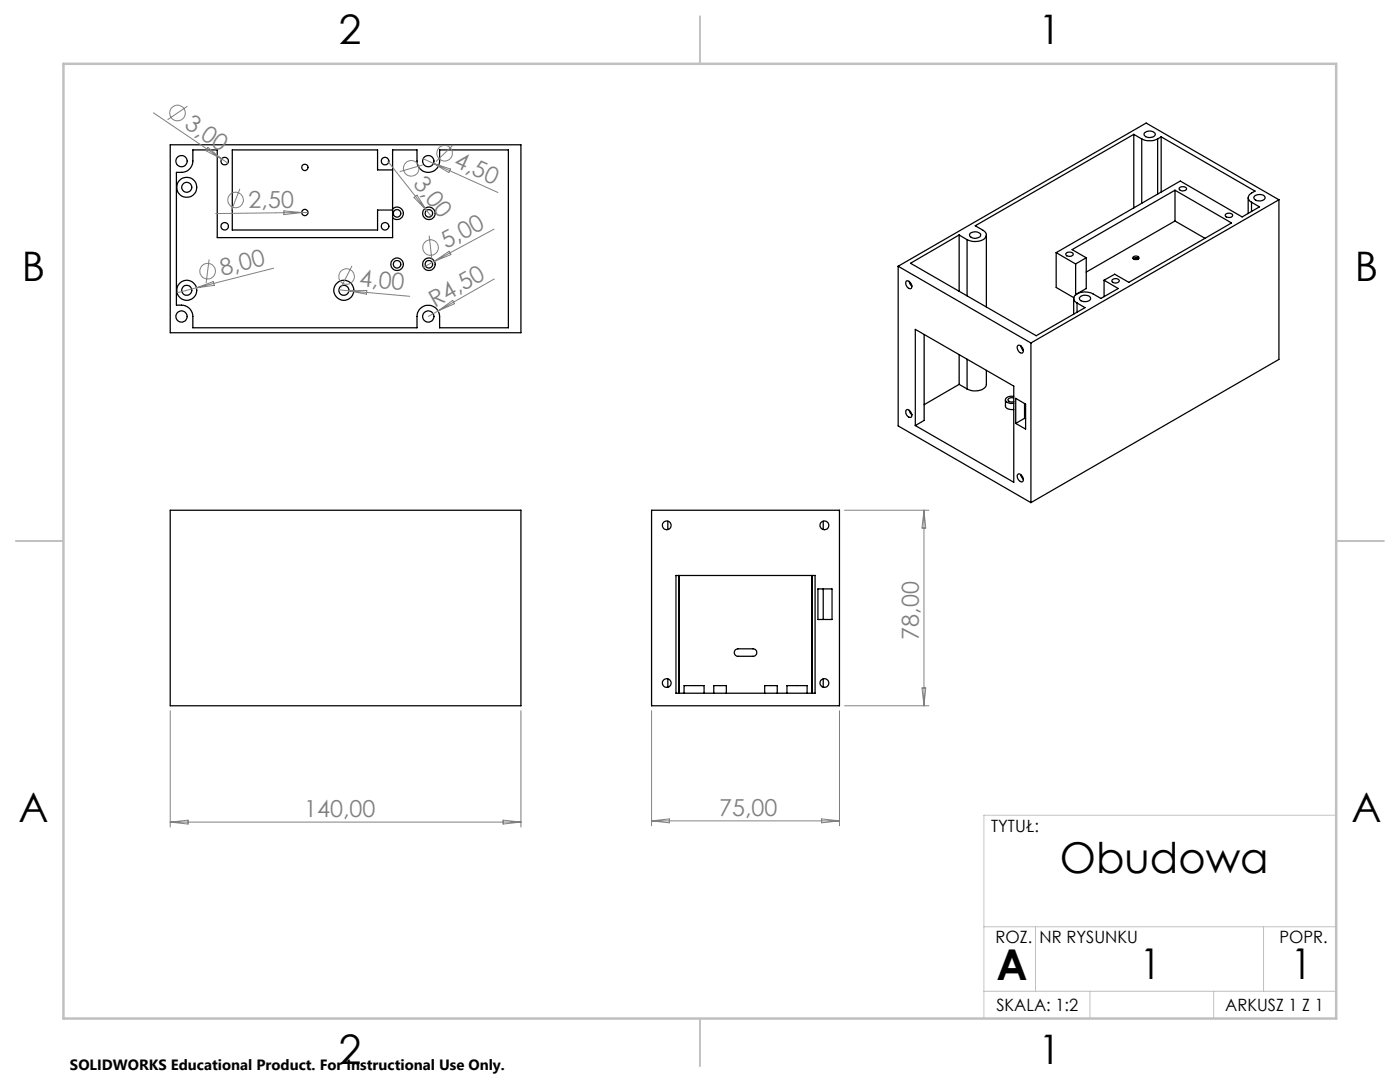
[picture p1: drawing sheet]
<svg xmlns="http://www.w3.org/2000/svg" width="279mm" height="216mm" viewBox="0 0 279 216" stroke-linecap="round" stroke-linejoin="round" font-family="sans-serif">
<g fill="none" stroke="#000" stroke-width=".25">
<path d="M34 28.9h70v37.5h-70zM38.5 29.9h4.9v17.5h35v-17.5h4.8v2.2a2.26 2.26 0 0 0 2.3 2.3 2.26 2.26 0 0 0 2.2-2.3v-2.2h13.8v35.5h-13.8v-2.3a2.26 2.26 0 0 0-2.2-2.2 2.26 2.26 0 0 0-2.3 2.2v2.3h-44.7v-2.3a2.27 2.27 0 0 0-2.3-2.2h-1v-26.5a2.71 2.71 0 0 0 3-1.1l.3-.8zM78.4 33.9h-3v-4h-29v16h29v-4h3M226.3 26.8l-31.7 18.2 1.6 1a1.02 1.02 0 0 1 .6 1 1.02 1.02 0 0 1-.8 .9l-.8 .3h-.9l-1.3-.4M226.3 26.8l1.6 .9M226.3 26.8v14.7M227.9 27.7a3.7 3.7 0 0 0 3.1 0M227.9 27.7v12.9M228.4 26.5a1.44 1.44 0 0 1 2.2 .3 1.27 1.27 0 0 1-2.3-.1zM231 27.7v11M231.7 27.3l18.8 10.8a1.9 1.9 0 0 0-1.4 1.3 1.14 1.14 0 0 0 .7 1M231.7 27.3l-.7 .4"/>
<path d="M231.7 27.3v11M234.5 38l11.3 6.5-20.5 11.8-2.8-1.6-2.2 1.2M234.5 38l-20.5 11.8 2.8 1.6M234.5 38v6.1M235.3 37.5a.9 .9 0 0 1 1.5 .2 .91 .91 0 0 1-1.5 0zM249.1 39.4v3.2M250.5 39a1.38 1.38 0 0 1 2 .4 1.25 1.25 0 0 1-1.2 .7 1.25 1.25 0 0 1-1.1-.7zM255.2 39.9l-49.5 28.5M255.2 39.9v31.8l-49.5 28.6M255.2 39.9l-26.5-15.3-49.5 28.5M78.4 41.7a1.25 1.25 0 0 1 1.7 0 1.25 1.25 0 0 1 0 1.8 1.25 1.25 0 0 1-1.7-.1M179.2 53.1v31.9l26.5 15.3"/>
<path d="M179.2 53.1l26.5 15.3M180.9 56.1a.98 .98 0 0 1 .9 .5 .98 .98 0 0 1 0 1 1.07 1.07 0 0 1-.9-1.5zM181.5 56.2v.3l.5 .6M181.9 57h.1M191.4 46.9l-9.7 5.6 25.1 14.5 9.7-5.6-1.6-.9M191.4 46.9l1.6 .9M191.4 46.9v11.2M193 47.8v11.3M193.6 46.6a1.4 1.4 0 0 1 2.1 .3 1.32 1.32 0 0 1-2.2 .1zM196.9 46.9v14.4M210.8 50.4l3.9 2.3M210.8 50.4v7l3.5 2"/>
<path d="M212.7 50.6a.85 .85 0 0 1 1.5 .2 .92 .92 0 0 1-1.5 0zM214.3 59.5v3.2M214.7 52.7v6.1M214.7 58.8h.1M214.9 58.7l-.2 .1M215.7 59.1a1.44 1.44 0 0 1 2 .4 1.32 1.32 0 0 1-2.2 .4 .44 .44 0 0 1 .2-.8zM216.8 51.4l-2.1 1.3M216.8 51.4v6.2l-1.8 1M220.3 55.9l2.9 1.7-3.5 1.9a5 5 0 0 0-2.8-1.2 2.32 2.32 0 0 0-2.6 1.2 1.06 1.06 0 0 0 .6 1M220.3 55.9v3.3M222 55.8l.8-.2 .6 .4a.81 .81 0 0 1-.7 .5 .81 .81 0 0 1-.8-.4zM226.1 51.3l.6-.2 .6 .2a.62 .62 0 0 1-.6 .6 .62 .62 0 0 1-.6-.5z"/>
<path d="M226.1 51.6l.6-.2 .6 .2M226.3 51.7h.1M227 51.5v.1M227 51.6l.2 .1M227 51.6l-.8 .1M234.5 44.1l-17.7 10.2M234.5 44.1l6 3.5M244.7 42.7l.7-.2a.49 .49 0 0 1 .6 .5 .92 .92 0 0 1-1.5 0zM249.8 40.4l1.6 .9-3.5 2-12.4-7.2-24.7 14.3M249.8 40.4v1.8M182.7 65.7l19.6 11.3v19.2l-19.6-11.3zM184.4 66.7v17.2l-1.7 1"/>
<path d="M191.4 76.7l-7 4.1M191.4 76.7l1.6 .9M191.4 70.8v5.9M193 71.7v5.9M196.9 73.9v2.8a1.87 1.87 0 0 1-2.2 1.3l-.9-.1-.8-.3M200.7 79.8v1.2a1.1 1.1 0 0 0 1.3 .7h.3M202.3 79.1a1.2 1.2 0 0 0-1.6 .8l.3 .4 .6 .2h.7M202.3 79.4h-.8l-.3 .3v.2a.91 .91 0 0 0 1.1 .3M202.7 79.5l2 1.1v5l-2-1.1zM203.1 69a.81 .81 0 0 1 .8 .1 .81 .81 0 0 1 .3 .9l-.1 .3a.93 .93 0 0 1-.9-.3 .93 .93 0 0 1-.1-1zM203.7 69l.5 .9M204.2 69.8h.1"/>
<path d="M205.7 68.4v31.9M214.9 60.5v1.8M180.9 81.8a.97 .97 0 0 1 .9 .5 .97 .97 0 0 1 0 1 1.03 1.03 0 0 1-.9-1.5zM181.5 81.9l.1 .4 .4 .5M182 82.7h-.1M203.2 94.6a.97 .97 0 0 1 .9 .5 .97 .97 0 0 1-.1 1 1.03 1.03 0 0 1-.8-1.5zM203.7 94.7l.5 .9M204.2 95.5v.1M204.5 83.5l-1.8 1M204.5 80.5v3M204.5 83.5l.2 .1M34 101.8h70v39h-70z"/>
<path d="M130 101.8h37.5v39h-37.5zM133.3 104v1.7M134.9 114.8h27.8v23.5h-27.8zM135.5 114.8v23.5M162 114.8v23.5M163.2 117.5h2.9v6.1h-2.9zM164.3 104v1.7M164.3 117.5v6.1M133.3 135.5v1.6M136.5 138.3v-1.5h4v1.5M142.5 138.3v-1.5h2.5v1.5M146.7 129.7l.6-.2h3a.74 .74 0 0 1 .7 .7 .74 .74 0 0 1-.7 .8h-3a.75 .75 0 0 1-.7-.5 .75 .75 0 0 1 .1-.8z"/>
<path d="M152.6 138.3v-1.5h2.5v1.5M157.1 138.3v-1.5h4v1.5M164.3 135.5v1.6"/>
<circle cx="36.2" cy="32.2" r="1.12"/>
<circle cx="37.3" cy="37.4" r="2.01"/>
<circle cx="37.3" cy="37.4" r="1"/>
<circle cx="44.8" cy="32.1" r=".74"/>
<circle cx="60.8" cy="33.4" r=".62"/>
<circle cx="76.9" cy="32.1" r=".76"/>
<circle cx="85.5" cy="32.2" r="1.12"/>
<circle cx="37.3" cy="57.9" r="1.01"/>
<circle cx="37.3" cy="57.9" r="2"/>
<circle cx="44.8" cy="45.2" r=".74"/>
<circle cx="60.8" cy="42.4" r=".62"/>
<circle cx="68.6" cy="57.9" r="1.01"/>
<circle cx="68.6" cy="57.9" r="2"/>
<circle cx="76.9" cy="45.2" r=".76"/>
<circle cx="79.2" cy="42.6" r=".75"/>
<circle cx="79.2" cy="52.7" r=".75"/>
<circle cx="79.3" cy="52.7" r="1.25"/>
<circle cx="85.6" cy="42.6" r=".75"/>
<circle cx="85.6" cy="52.7" r=".75"/>
<circle cx="85.6" cy="42.6" r="1.25"/>
<circle cx="85.6" cy="52.7" r="1.25"/>
<circle cx="36.2" cy="63.2" r="1.12"/>
<circle cx="85.5" cy="63.2" r="1.12"/>
<circle cx="133.1" cy="104.8" r=".87"/>
<circle cx="164.5" cy="104.8" r=".88"/>
<circle cx="133.1" cy="136.3" r=".87"/>
<circle cx="164.5" cy="136.3" r=".88"/>
</g>
<g fill="none" stroke="#808080" stroke-width=".2">
<path d="M30.6 22.5l13.6 9.2M37.4 21.2l-4 2.7M41.5 29.4l2.7 2.3-3.1-1.6zM44.2 31.7l1.3 .9M47.9 37.7l-1.8 4.4M77.4 32.2l8.6 10.9M82.6 39.4l.6-.5 1.9 3.1zM84.3 32.9l-4.5 1.4M84.5 31.7l2 .9M86.5 32.6l12.9 5.8M86.5 32.6l3.4 1.1-.3 .7zM90.5 28.9l-3.5 3.3"/>
<path d="M39.2 57.4l3.3-1.2 .3 .7zM41.7 51.8l-.6 4.7M54.6 53.5l-19.3 4.9M56.7 42.1l3.5 .3-3.5 .4zM60.2 42.4l-17.2 .2M60.2 42.4h1.3M67.6 57.8l2 .2M69.6 58l12.2 1.1M69.6 58h3.6l-.1 .7zM70.2 53.1l-2.1 4.2M85.7 47l.5 4.8M86.7 52.1l-2.2 1.2"/>
<path d="M86.7 52.1l2.9-2 .4 .7zM98.6 45.7l-11.9 6.4M98.6 55.7l-11.2 6.4M87.4 62.1l-1.9 1M87.4 62.1l2.9-2.2 .4 .7zM168.6 101.8h16.8M184.4 101.8v39M184.4 101.8l.3 3.6h-.7zM184 137.3h.7l-.3 3.5zM34 141.8v23.2M104 141.8v23.2M130 141.8v23"/>
<path d="M167.5 141.8v23M168.6 140.8h16.8M34 164h70M34 164l3.5-.3v.7zM100.4 163.7l3.6 .3-3.6 .4zM130 163.8h37.5M130 163.8l3.6-.4v.8zM164 163.4l3.5 .4-3.5 .4z"/>
<circle cx="35.4" cy="22.5" r="1.56"/>
<circle cx="47" cy="39.9" r="1.56"/>
<circle cx="82.1" cy="33.6" r="1.56"/>
<circle cx="88.7" cy="30.6" r="1.56"/>
<circle cx="41.4" cy="54.1" r="1.55"/>
<circle cx="69.2" cy="55.2" r="1.55"/>
<circle cx="85.9" cy="49.4" r="1.55"/>
</g>
<path d="M266.7 162.7h-70.3v40.5M196.4 197.8h70.3M196.4 184.9h70.3M206.7 184.9v12.9M217.5 197.8v5.4M242.2 197.8v5.4M252.2 184.9v12.9" fill="none" stroke="#c0c0c0" stroke-width=".2"/>
<path d="M139.7 3.2v9.5M3.1 107.9h9.6M266.7 107.9h9.5M139.7 203.2v9.6" fill="none" stroke="#c0c0c0" stroke-width=".25"/>
<path d="M12.7 12.7h254v190.5h-254z" fill="none" stroke="#c0c0c0" stroke-width=".5"/>
<g font-size="8.5">
<text x="211.5" y="174.2">Obudowa</text>
<text x="198.9" y="195.5">A</text>
<text x="227.5" y="195.4">1</text>
<text x="257.6" y="195.4">1</text>
</g>
<g font-size="8.1">
<text x="67.6" y="8.9">2</text>
<text x="207.3" y="8.9">1</text>
<text x="4.4" y="56.2">B</text>
<text x="270.4" y="56.2">B</text>
<text x="3.7" y="164.1">A</text>
<text x="269.7" y="164.1">A</text>
<text x="67.6" y="212.4">2</text>
<text x="207.3" y="212.4">1</text>
</g>
<g font-size="4.7" fill="#808080">
<text x="36.6" y="25.4" transform="rotate(34 36.6 25.4)">3,00</text>
<text x="90.4" y="33.2" transform="rotate(24 90.4 33.2)">4,50</text>
<text x="49.6" y="41.6" transform="rotate(-1 49.6 41.6)">2,50</text>
<text x="82.3" y="36.7" transform="rotate(52 82.3 36.7)">3,00</text>
<text x="89" y="49.7" transform="rotate(-28 89 49.7)">5,00</text>
<text x="44.4" y="55.1" transform="rotate(-14 44.4 55.1)">8,00</text>
<text x="71.6" y="57.1" transform="rotate(5 71.6 57.1)">4,00</text>
<text x="86.8" y="61.4" transform="rotate(-30 86.8 61.4)">R4,50</text>
<text x="183.4" y="127.7" transform="rotate(-90 183.4 127.7)">78,00</text>
<text x="60.7" y="163">140,00</text>
<text x="143.5" y="162.8">75,00</text>
</g>
<g font-size="3.4">
<text x="197.8" y="166">TYTUŁ:</text>
<text x="198.7" y="188.1">ROZ.</text>
<text x="207.5" y="188.1">NR RYSUNKU</text>
<text x="255.3" y="188.1">POPR.</text>
<text x="198.8" y="201.7">SKALA: 1:2</text>
<text x="244.5" y="201.7">ARKUSZ 1 Z 1</text>
</g>
<text font-size="3" x="14" y="213.5">SOLIDWORKS Educational Product. For Instructional Use Only.</text>
</svg>
